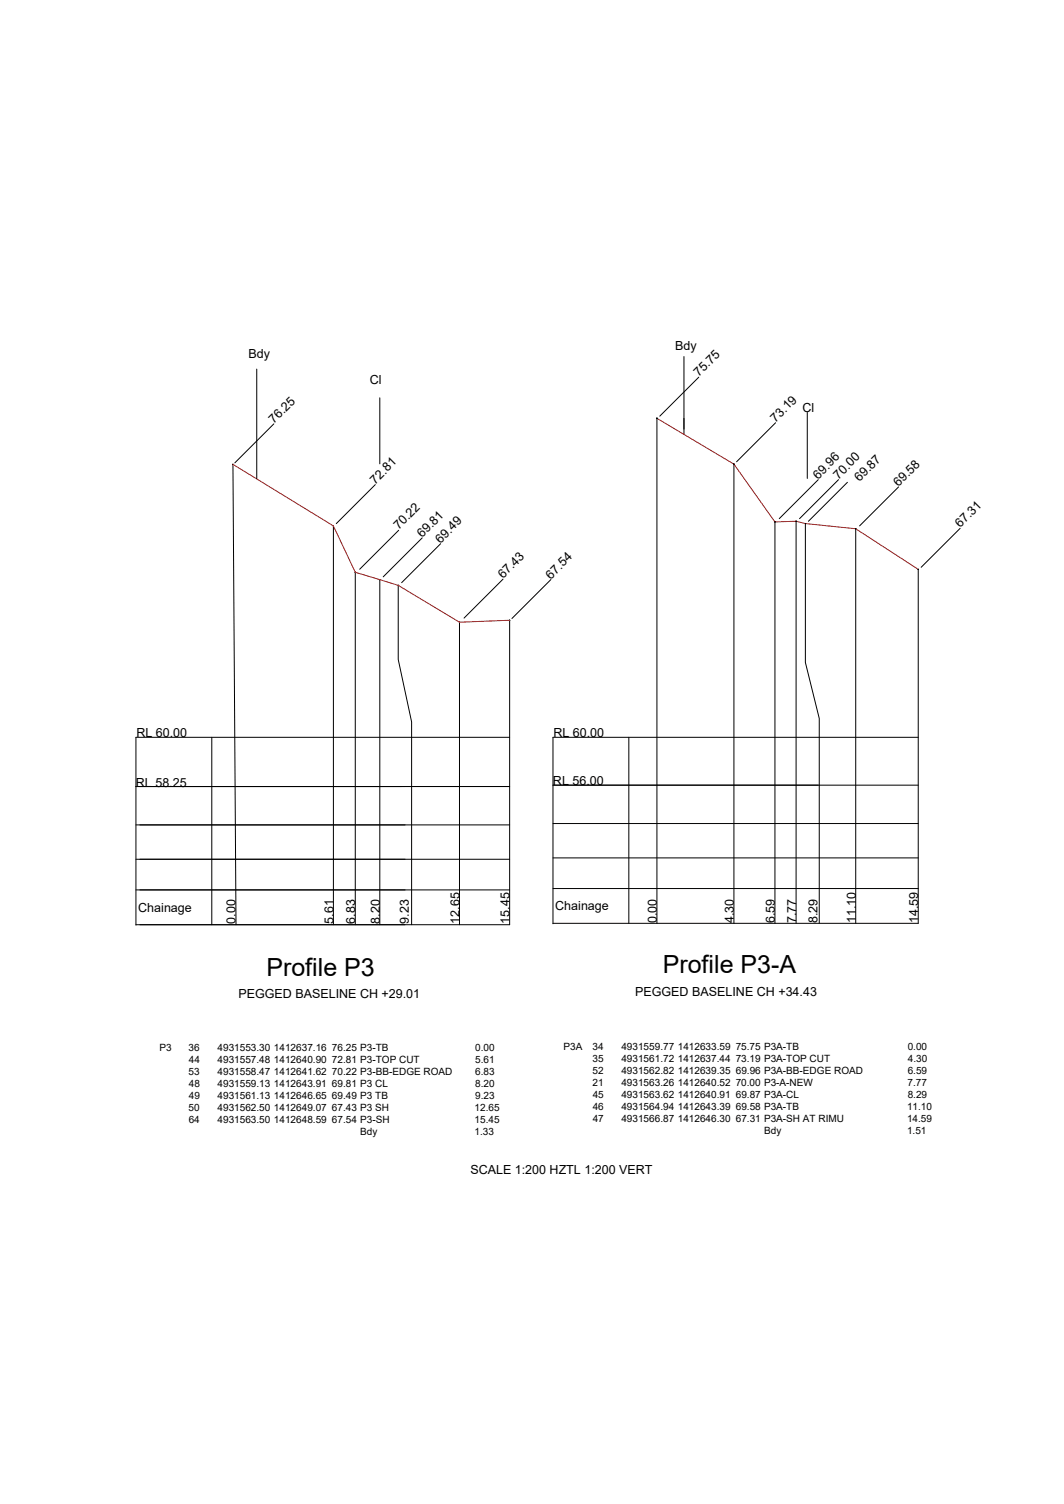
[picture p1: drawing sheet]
<svg xmlns="http://www.w3.org/2000/svg" width="297mm" height="420mm" viewBox="0 0 297 420" stroke-linecap="round" stroke-linejoin="round" font-family="sans-serif">
<!-- layer: 0 -->
<g fill="none" stroke="#000" stroke-width=".28">
<path d="M190.9 99.6v21.6M71.7 103.1v30.6M76.5 118.4l-10.9 10.9M106 111.1v18.5M183.4 116.8v.1M183.4 116.9v141M195.1 105.4l-10.9 10.9M216.5 118.1l-10.9 10.9M225.4 115.2v18.5M65 129.7l.1 .1M65 129.7l.9 128.6M65.1 129.7l-.1 .1"/>
<path d="M104.8 135.4l-10.9 10.9M204.9 129.6v.1M204.9 129.7v128.2M228.4 134l-10.9 10.9M234.1 134l-10.9 10.9M236.6 134.7l-10.9 10.9M250.9 136l-10.9 10.9M93 146.9l.1 .1M93.1 146.9v111.4M93.1 146.9l-.1 .1M99.1 159.8l.1 .1M99.2 159.9v98.4"/>
<path d="M99.2 159.8l-.1 .1M111.3 148.1l-10.9 10.9M117.9 150.3l-10.9 10.8M123 151.9l-10.9 10.9M216.3 145.8h.1M216.3 145.8v112.1M216.4 145.8h-.1M222.3 145.7l-.1 112.2M222.3 145.6l-.1 .1M224.8 146.2l.1 .1M224.8 146.3v38.8l3.9 15.6v57.2M224.9 146.2l-.1 .1"/>
<path d="M238.9 147.7h.1M238.9 147.7v110.2M256.3 159.1v98.8h-101.9M256.4 159l-.1 .1M268.1 147.6l-10.9 10.9M106.1 161.9l-.1 .1M106.1 162l-.1 96.3M111.1 163.5l.1 .1M111.2 163.5v20.7l3.7 17.5v56.6M111.2 163.5l-.1 .1M128.2 173.8l.1 .1M128.3 173.8v84.5"/>
<path d="M140.4 161.8l-10.9 10.9M142.2 173.2l.1 .1M142.3 173.3v85h-104.4M142.3 173.2l-.1 .1M153.8 161.9l-10.9 10.9M37.9 219.7h104.4M59.1 206v52.3M142.3 206h-104.4v52.4M154.4 219.3h101.9M175.6 206v51.9M256.3 206h-101.9v52.1M37.9 230.4h104.4"/>
<path d="M154.4 239.7h101.9M154.4 230.1h101.9M37.9 248.6h104.4M37.9 240h104.4M154.4 248.2h101.9"/>
<circle cx="183.4" cy="116.9" r=".03"/>
<circle cx="65" cy="129.7" r=".03"/>
<circle cx="204.9" cy="129.7" r=".03"/>
<circle cx="93.1" cy="146.9" r=".03"/>
<circle cx="99.2" cy="159.9" r=".03"/>
<circle cx="216.3" cy="145.8" r=".03"/>
<circle cx="222.2" cy="145.6" r=".03"/>
<circle cx="224.8" cy="146.3" r=".03"/>
<circle cx="238.9" cy="147.7" r=".03"/>
<circle cx="256.3" cy="159.1" r=".03"/>
<circle cx="106" cy="161.9" r=".03"/>
<circle cx="111.2" cy="163.5" r=".03"/>
<circle cx="128.3" cy="173.8" r=".03"/>
<circle cx="142.3" cy="173.3" r=".03"/>
</g>
<path d="M183.4 116.9l21.5 12.8 11.4 16.1 5.9-.2 2.6 .7 14.1 1.4 17.4 11.4M65 129.7l28.1 17.2 6.1 13 12 3.6 17.1 10.3 14-.5" fill="none" stroke="#f00" stroke-width=".28"/>
<g font-size="7">
<text x="74.4" y="272.6">Profile P3</text>
<text x="185" y="271.9">Profile P3-A</text>
</g>
<g font-size="3.5">
<text x="69.3" y="100">Bdy</text>
<text x="188.5" y="97.9">Bdy</text>
<text x="103.2" y="107.2">Cl</text>
<text x="195.1" y="105.4" transform="rotate(-45 195.1 105.4)">75.75</text>
<text x="76.5" y="118.4" transform="rotate(-45 76.5 118.4)">76.25</text>
<text x="216.5" y="118.1" transform="rotate(-45 216.5 118.1)">73.19</text>
<text x="224" y="115.2">Cl</text>
<text x="104.8" y="135.4" transform="rotate(-45 104.8 135.4)">72.81</text>
<text x="228.4" y="134" transform="rotate(-45 228.4 134)">69.96</text>
<text x="234.1" y="134" transform="rotate(-45 234.1 134)">70.00</text>
<text x="240" y="134.7" transform="rotate(-45 240 134.7)">69.87</text>
<text x="250.9" y="136" transform="rotate(-45 250.9 136)">69.58</text>
<text x="111.3" y="148.1" transform="rotate(-45 111.3 148.1)">70.22</text>
<text x="268.1" y="147.6" transform="rotate(-45 268.1 147.6)">67.31</text>
<text x="117.9" y="150.3" transform="rotate(-45 117.9 150.3)">69.81</text>
<text x="123" y="151.9" transform="rotate(-45 123 151.9)">69.49</text>
<text x="140.4" y="161.8" transform="rotate(-45 140.4 161.8)">67.43</text>
<text x="153.8" y="161.9" transform="rotate(-45 153.8 161.9)">67.54</text>
<text x="38.1" y="205.9">RL 60.00</text>
<text x="154.5" y="205.9">RL 60.00</text>
<text x="37.9" y="219.7">RL 58.25</text>
<text x="154.4" y="219.3">RL 56.00</text>
<text x="38.6" y="254.6">Chainage</text>
<text x="155" y="254.3">Chainage</text>
<text x="183.4" y="257.9" transform="rotate(-90 183.4 257.9)">0.00</text>
<text x="204.9" y="257.9" transform="rotate(-90 204.9 257.9)">4.30</text>
<text x="216.3" y="257.9" transform="rotate(-90 216.3 257.9)">6.59</text>
<text x="222.2" y="257.9" transform="rotate(-90 222.2 257.9)">7.77</text>
<text x="228.3" y="257.9" transform="rotate(-90 228.3 257.9)">8.29</text>
<text x="238.9" y="257.9" transform="rotate(-90 238.9 257.9)">11.10</text>
<text x="256.3" y="257.9" transform="rotate(-90 256.3 257.9)">14.59</text>
<text x="65.7" y="258" transform="rotate(-90 65.7 258)">0.00</text>
<text x="93.1" y="258" transform="rotate(-90 93.1 258)">5.61</text>
<text x="99.2" y="258" transform="rotate(-90 99.2 258)">6.83</text>
<text x="106" y="258" transform="rotate(-90 106 258)">8.20</text>
<text x="114.2" y="258" transform="rotate(-90 114.2 258)">9.23</text>
<text x="128.3" y="258" transform="rotate(-90 128.3 258)">12.65</text>
<text x="142.3" y="258" transform="rotate(-90 142.3 258)">15.45</text>
<text x="66.6" y="278.7">PEGGED BASELINE CH +29.01</text>
<text x="177.3" y="278.4">PEGGED BASELINE CH +34.43</text>
<text x="131.3" y="327.9">SCALE 1:200 HZTL 1:200 VERT</text>
</g>
<g font-size="2.8">
<text x="44.6" y="293.6">P3</text>
<text x="52.7" y="293.6">36</text>
<text x="60.7" y="293.6">4931553.30 1412637.16 76.25 P3-TB</text>
<text x="132.7" y="293.6">0.00</text>
<text x="157.3" y="293.4">P3A</text>
<text x="165.4" y="293.4">34</text>
<text x="173.5" y="293.4">4931559.77 1412633.59 75.75 P3A-TB</text>
<text x="253.4" y="293.4">0.00</text>
<text x="52.7" y="297">44</text>
<text x="60.7" y="297">4931557.48 1412640.90 72.81 P3-TOP CUT</text>
<text x="132.7" y="297">5.61</text>
<text x="165.4" y="296.8">35</text>
<text x="173.5" y="296.8">4931561.72</text>
<text x="189.2" y="296.8">1412637.44</text>
<text x="205.4" y="296.8">73.19 P3A-TOP CUT</text>
<text x="253.5" y="296.8">4.30</text>
<text x="52.7" y="300.3">53</text>
<text x="52.7" y="303.7">48</text>
<text x="60.7" y="300.3">4931558.47 1412641.62 70.22 P3-BB-EDGE ROAD</text>
<text x="60.7" y="303.7">4931559.13 1412643.91 69.81 P3 CL</text>
<text x="132.7" y="303.7">8.20</text>
<text x="132.7" y="300.3">6.83</text>
<text x="165.4" y="300.1">52</text>
<text x="165.4" y="303.5">21</text>
<text x="173.5" y="300.1">4931562.82 1412639.35 69.96 P3A-BB-EDGE ROAD</text>
<text x="173.5" y="303.5">4931563.26 1412640.52 70.00 P3-A-NEW</text>
<text x="253.4" y="303.5">7.77</text>
<text x="253.4" y="300.1">6.59</text>
<text x="52.7" y="310.4">50</text>
<text x="52.7" y="307.1">49</text>
<text x="60.7" y="307.1">4931561.13 1412646.65 69.49 P3 TB</text>
<text x="60.7" y="310.4">4931562.50 1412649.07 67.43 P3 SH</text>
<text x="132.5" y="310.4">12.65</text>
<text x="132.7" y="307.1">9.23</text>
<text x="165.5" y="306.8">45</text>
<text x="165.5" y="310.2">46</text>
<text x="173.5" y="306.8">4931563.62 1412640.91 69.87 P3A-CL</text>
<text x="173.5" y="310.2">4931564.94 1412643.39 69.58 P3A-TB</text>
<text x="253.2" y="310.2">11.10</text>
<text x="253.4" y="306.8">8.29</text>
<text x="52.7" y="313.8">64</text>
<text x="60.7" y="313.8">4931563.50 1412648.59 67.54 P3-SH</text>
<text x="100.6" y="317.1">Bdy</text>
<text x="132.5" y="313.8">15.45</text>
<text x="132.5" y="317.1">1.33</text>
<text x="165.5" y="313.5">47</text>
<text x="173.5" y="313.5">4931566.87 1412646.30 67.31 P3A-SH AT RIMU</text>
<text x="213.3" y="316.9">Bdy</text>
<text x="253.2" y="313.5">14.59</text>
<text x="253.2" y="316.9">1.51</text>
</g>
</svg>
